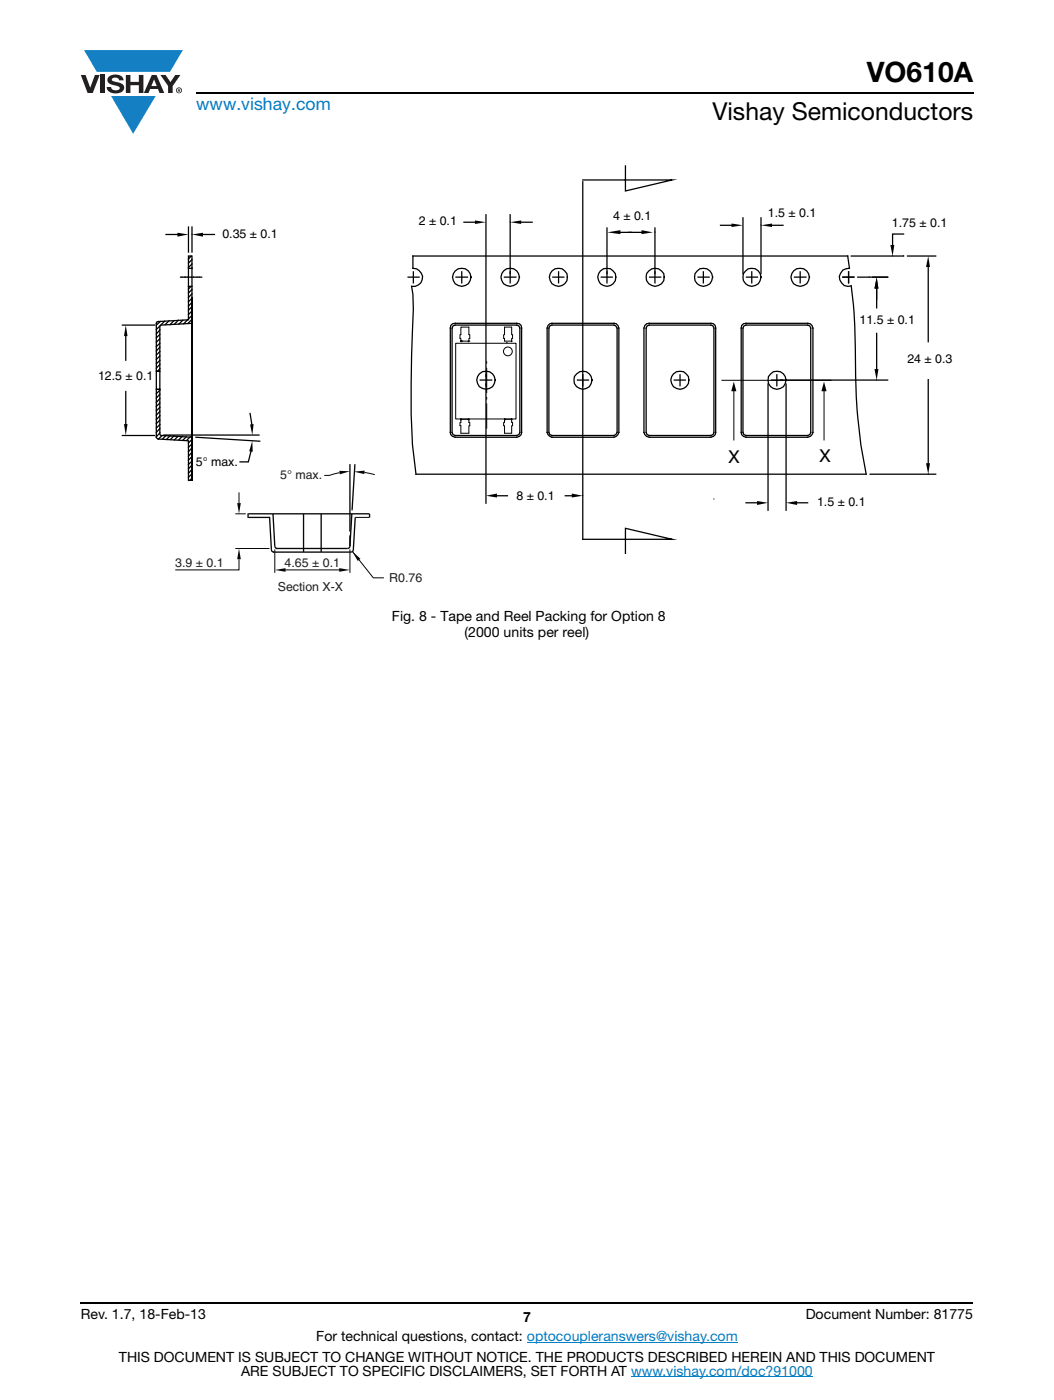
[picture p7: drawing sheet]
<svg xmlns="http://www.w3.org/2000/svg" width="210mm" height="279mm" viewBox="0 0 210 279" stroke-linecap="round" stroke-linejoin="round" font-family="sans-serif">
<g fill="#147fc3">
<path d="M16.8 10h19.7l-2.6 4.3h-1.1h-13.5z"/>
<path d="M22.2 19.2h8.9l-4.5 7.5z"/>
</g>
<g fill="#231f20">
<path d="M16.1 15h1l.9 2.5 .9-2.5h1l-1.4 3.6h-1z"/>
<path d="M20 15h.9v3.6h-.9z"/>
<path d="M21.8 15.3a2.1 2.1 0 0 1 2.7 .3l.1 .4h-.8a.79 .79 0 0 0-.7-.5 .79 .79 0 0 0-.8 .4l.2 .3 1 .2a1.08 1.08 0 0 1 1.3 1 1.08 1.08 0 0 1-1.1 1.2 1.73 1.73 0 0 1-2.4-1.2h.9a.96 .96 0 0 0 .8 .6 .96 .96 0 0 0 .9-.4 1.31 1.31 0 0 0-1.2-.6 1.03 1.03 0 0 1-1.1-.6 1.03 1.03 0 0 1 .2-1.1z"/>
<path d="M25.1 15h.9v1.3h1.7v-1.3h.9v3.6h-.9v-1.6h-1.7v1.6h-.9z"/>
<path d="M32 15h1l1 1.4 1-1.4h1l-1.6 2.2v1.4h-.9v-1.4z"/>
<path d="M30.7 15.9l.6 1.3h-1.1zM30.3 15l-1.6 3.6h.9l.4-.8h1.5l.3 .8h1l-1.6-3.6z"/>
<path d="M35.3 18a.46 .46 0 0 1 .9 0 .46 .46 0 0 1-.9 0zM35.1 18a.6 .6 0 0 0 1.2 0 .6 .6 0 0 0-1.2 0z"/>
<path d="M35.6 17.8h.2v.2h-.2zM35.5 17.7v.7h.1v-.3l.4 .3-.2-.3 .2-.2-.1-.2z"/>
</g>
<path d="M39.1 18.6h155M16.1 260h178" fill="none" stroke="#000" stroke-width=".36"/>
<path d="M105.1 267.9h42.1M125.9 274.8h36.3" fill="none" stroke="#007ec4" stroke-width=".2"/>
<path d="M19.6 33h171.1v85.4h-171.1z" fill="#fff"/>
<g fill="none" stroke="#000" stroke-width=".2">
<path d="M38.3 46.7v.1M101.8 44.3h.1M130.7 46.3v.1M151.8 44.9v.1M173.4 55.2v.1M178.1 51v.1M180.3 51v.1M90.9 68.5h12v15.1h-12zM91.9 68l.2 .1zM91.9 68.1l.2 .1zM91.9 68v.2M91.9 65.3h1.6v1.5h.2v.7h-.2v.6h-1.6v-.6h-.1v-.7h.1z"/>
<path d="M92.1 68.1h.1M93.4 68.1l.1 .1zM93.5 68.1h.1M97.1 72.2v.3M97.1 73.5v4.9M97.1 79.3v.4M100.6 65.3h1.5v1.5h.1v.7h-.1v.6h-1.5v-.6h-.1v-.7h.1zM101 68.4h.2M102.1 68v.2zM143.9 75.9h22M146.4 77.7v10.2M164.4 77.7v10.2"/>
<path d="M174.9 75.8v.1M91.9 83.7l.2 .1zM91.9 83.7l-.1 1.3h.1v1.5h1.6v-1.5h.2l-.2-1.3M91.9 83.7v.1l.2-.1-.2-.1v.2M91.9 83.7h1.6M93.4 83.7l.1 .1zM93.4 83.7l.1-.1v.2zM97.1 80.6v4.9M100.6 83.6l.2 .1-.2 .1zM100.6 83.7l.2 .1zM100.6 83.7h1.5l.1 1.3h-.1v1.5h-1.5v-1.5h-.1zM102.1 83.8v-.1v.1"/>
<path d="M102.1 83.6v.2zM116.3 98.9h.1M142.4 99.6h.1M185.2 94.5v.1"/>
</g>
<g fill="none" stroke="#000" stroke-width=".25">
<path d="M116.3 36.3v71.3h17.8l-9.3-2.2v5M124.8 33.1v5l9.3-2.2h-17.8M33.1 46.8h2.3M36 55.3h.3M36.4 55.3h.4M36.9 55.3h.1M37.1 55.3h.3M37.5 55.3h.6M37.6 51.1h.7v13.4l-6.3 .5-.1 9.1h-.7l.1-9.8 6.3-.5zM37.6 45.3v5M37.6 57.2h.7M38.1 57.2l-.5 .5"/>
<path d="M38.1 51.1l-.5 .6M38.2 55.3h.4M38.3 45.3v5M38.3 59.5l-.7 .7M38.3 58.6l-.7 .7M38.3 57.8l-.7 .7M38.3 53.5l-.7 .1M38.3 52.7l-.7 .7M38.3 51.8l-.7 .7M38.6 55.3h.7M39.4 55.3h.3M39.8 55.3h.4"/>
<path d="M40.5 46.8h2.3M81.4 55.3h2.2M82.4 51.1h86.7l.4 2.5a1.81 1.81 0 0 0-2.1 1.9 1.81 1.81 0 0 0 2.4 1.6 150.7 150.7 0 0 1 .9 18.8l.2 4.5a106.5 106.5 0 0 0 1.9 14.2h-89.8a135.4 135.4 0 0 1-.9-23.7l.4-9.2-.1-3-.3-1.5a1.82 1.82 0 0 0 2.2-1.7 1.82 1.82 0 0 0-1.9-1.9zM82.5 54.3v2.1M91 55.3h2.3M92.1 54.3v2.1M92.6 44.3h2.1M96.9 42.9v57.5M100.6 55.3h2.3M101.8 42.9v13.5M104 44.3h2.2M110.3 55.3h2.2"/>
<path d="M111.4 54.3v2.1M119.9 55.3h2.2M121.1 45.5v10.9M123.8 46.4h4.2M129.6 55.3h2.2M130.7 45.5v10.9M139.3 55.3h2.1M140.3 54.3v2.1M143.7 45h2.2M148.2 43.5v11.1M148.9 55.3h2.2M150 54.3v2.1"/>
<path d="M151.8 43.5v11.1M154 45h2.2M158.5 55.3h2.3M159.6 54.3v2.1M168.1 55.3h2.2M169.3 54.3v2.1M169.8 51.1h10.4M174.9 57.6v3.8M177.1 55.3h-6M180.2 46.7h-2.1v2.2M181 51.1h5.7M185.2 53.3v14.9"/>
<path d="M24.4 64.9h6.4M25.1 67.1v4.8M25.1 78.1v6.5M31.2 77.7h.7l.1 9.1 6.3 .5v8.6h-.7v-7.9l-6.1-.4-.3-.3zM31.2 74.1h.7v3.6h-.7zM31.9 79.5l-.7 .8M31.9 78.7l-.7 .7M31.9 77.9l-.7 .7M31.9 67.6l-.7 .7M31.9 66.7l-.7 .7M31.9 65.8l-.7 .8M31.9 68.5l-.7 .7"/>
<path d="M31.9 69.3l-.7 .8M31.9 72.7l-.7 .8M31.9 71.9l-.7 .7M31.9 71l-.7 .7M31.9 70.1l-.7 .7M31.9 73.6l-.4 .5M32 65l-.8 .8M32 64.2l-.8 .7M32.9 64.1l-.8 .8M33.7 64l-.8 .8M34.7 64l-.8 .8M35.6 63.9l-.8 .8"/>
<path d="M36.5 63.9l-.8 .8M37.4 63.8l-.8 .8M38.3 61.2l-.7 .7M38.3 60.3l-.7 .8M38.3 62.1l-.7 .7M38.3 62.9l-.7 .8M38.3 63.7l-.8 .8M89.9 65l.4-.4 .5-.1h12.3l.5 .1 .4 .4 .1 21.3-.1 .4-.4 .4-.5 .2h-12.3l-.5-.2-.4-.4zM90.4 65.1l.4-.2h12.3l.4 .2 .2 .4v20.8l-.2 .4-.4 .2h-12.3l-.4-.2-.2-.4v-20.8zM95.8 75.9h2.3M109.7 64.6l12.8-.1 .4 .1 .4 .4 .2 .5v20.8l-.6 .8-.4 .2h-12.4l-.8-.6-.2-.4v-20.8l.2-.5zM109.7 65.1l.4-.2h12.4l.3 .2 .3 .4v20.8l-.3 .4-.3 .2h-12.4l-.4-.2-.2-.4v-20.8z"/>
<path d="M115.2 75.9h2.2M129 64.6l12.8-.1 .5 .1 .4 .4 .1 21.3-.1 .4-.4 .4-.5 .2h-12.3l-.5-.2-.4-.4-.1-.4v-20.8l.1-.5zM129.1 65.1l.4-.2h12.3l.4 .2 .2 .4v20.8l-.2 .4-.4 .2h-12.3l-.4-.2-.2-.4v-20.8zM134.5 75.9h2.2M135.7 74.8v2.2M148.3 64.6l12.8-.1 .5 .1 .4 .4 .2 .5v20.8l-.6 .8-.5 .2h-12.3l-.5-.2-.4-.4v-21.2v-.5zM148.4 65.1l.4-.2h12.3l.5 .2 .1 .4v20.8l-.1 .4-.5 .2h-12.3l-.4-.2-.2-.4v-20.8zM153.2 76.6v25.2M155 74.8v2.2M156.8 76.6v25.2M174.9 66.5v7.2M177.1 75.9h-23.2"/>
<path d="M185.2 75.8v16.6M24.4 86.9h6.4M31.9 86.4l-.7 .8M31.9 85.5l-.7 .8M31.9 84.7l-.7 .7M31.9 83.8l-.7 .7M31.9 83l-.7 .8M31.9 82.1l-.7 .8M31.9 81.3l-.7 .7M31.9 80.4l-.7 .7M32.3 86.9l-.7 .7M32.7 86.8h19"/>
<path d="M33.1 86.9l-.7 .7M33.9 87l-.7 .7M34.7 87l-.7 .7M35.5 87.1l-.7 .7M36.4 87.1l-.7 .7M37.2 87.2l-.7 .7M37.9 87.2l-.7 .7M38.3 94.5l-.7 .7M38.3 93.7l-.7 .8M38.3 92.8l-.7 .8M38.3 92l-.7 .7M38.3 91.1l-.7 .7"/>
<path d="M38.3 90.2l-.7 .8M38.3 89.4l-.7 .8M38.3 88.6l-.7 .7M38.3 87.7l-.7 .7M38.3 95.4l-.4 .5M38.3 95.9v-36.6v36.6M39.1 87.3l12.7 .8M49.9 82.5l.3 2.2M50.1 90.1l-.6 2.1h-1.6M99.1 98.9h2.1M112.8 98.9h1.3M173.6 94.6h13.1"/>
<path d="M148.8 100.3h2.2M159 100.3h2.1"/>
<circle cx="92.1" cy="55.3" r="1.84"/>
<circle cx="101.8" cy="55.3" r="1.84"/>
<circle cx="111.4" cy="55.3" r="1.81"/>
<circle cx="121" cy="55.3" r="1.81"/>
<circle cx="130.7" cy="55.3" r="1.81"/>
<circle cx="140.3" cy="55.3" r="1.82"/>
<circle cx="150" cy="55.3" r="1.82"/>
<circle cx="159.6" cy="55.3" r="1.84"/>
<circle cx="96.9" cy="75.9" r="1.84"/>
<circle cx="116.3" cy="75.9" r="1.81"/>
<circle cx="135.6" cy="75.9" r="1.81"/>
<circle cx="155" cy="75.9" r="1.82"/>
</g>
<g fill="#000">
<path d="M35.4 46.4l2.2 .4-2.2 .4zM37.6 51l.1 .1-.2 .1zM38.3 46.8l2.2-.4v.8zM94.7 44l2.2 .3-2.2 .4zM101.8 44.3l2.2-.3v.7zM121.1 46.4l2.7-.5v.8zM128 45.9l2.3 .5-2.3 .3zM145.9 44.6l2.3 .4-2.3 .3zM151.8 45l2.2-.4v.7zM174.9 55.3l.3 2.3h-.8zM177.6 48.9h.8l-.3 2.2zM185.2 51.1l.3 2.2h-.8z"/>
<path d="M25.1 64.9l.3 2.2h-.7zM31.2 77.6l.1 .1-.2 .1zM174.4 73.7h.8l-.3 2.2zM24.7 84.6h.7l-.3 2.3zM37.6 95.8l.1 .1-.2 .1zM50.3 88l.1 2.2-.7-.1zM49.9 84.7l.7-.1-.3 2.2zM96.9 98.9l2.2-.4v.8zM114.1 98.5l2.2 .4-2.2 .4zM151 100l2.2 .3-2.2 .5zM156.8 100.3l2.2-.3v.8zM184.7 92.4h.8l-.3 2.2z"/>
</g>
<path d="M146.4 76.2l.5 1.9h-1zM164.4 76.2l.5 1.9h-1z" fill="#000"/>
<path d="M54.5 102.5h15.7M60.6 102.6v7.6M64.1 102.6v7.6" fill="none" stroke="#050504" stroke-width=".26"/>
<path d="M47.7 98.3v2.1M47 102.5h2M47 109.5h6.7M47.7 111.6v2.1h-12.7M70.9 103.3h2.8" fill="none" stroke="#050504" stroke-width=".2"/>
<g fill="#050504">
<path d="M47.3 100.4h.7l-.3 2.1z"/>
<path d="M47.7 109.5l.3 2.1h-.7z"/>
</g>
<path d="M69.8 92.6v13.5M70.8 92.6l-.6 9.2M47.7 109.4v.1M49.5 102.5v.1M55.3 109.5l-.3-.2-.2-.3-.3-6.4-5-.1v.8h4.3l.3 6.4 .2 .4 .3 .1M69.8 109l-.1 .3-.4 .2h-14.2M69.8 106.8v2.2M70.2 102.5v.1M70.9 103.3l-.4 6.4-.3 .4-15.7 .1M73.7 103.3v-.8l-3.5 .1-.4 6.4" fill="none" stroke="#050504" stroke-width=".26"/>
<path d="M67.7 94.3l-2 .6h-1M72.7 94.3l2.1 .4" fill="none" stroke="#050504" stroke-width=".2"/>
<g fill="#050504">
<path d="M67.7 94l2.1 .1-2 .6z"/>
<path d="M70.6 94.1l2.1-.2v.7z"/>
</g>
<path d="M70.3 110.1l4.2 5.2h2.1" fill="none" stroke="#050504" stroke-width=".2"/>
<path d="M70.3 110.1l1.6 1.4-.6 .4z" fill="#050504"/>
<circle cx="101.3" cy="70.1" r=".88" fill="none" stroke="#000" stroke-width=".2"/>
<path d="M54.8 109.6v4.7M69.8 109.6v4.7" fill="none" stroke="#050504" stroke-width=".2"/>
<g fill="#050504">
<path d="M54.8 113.7l2.2-.3v.7z"/>
<path d="M67.7 113.4l2.1 .3-2.1 .4z"/>
</g>
<path d="M56.5 113.7h11.6" fill="none" stroke="#050504" stroke-width=".2"/>
<text font-size="5.6" x="172.9" y="16.4">VO610A</text>
<text font-size="4.9" x="142.1" y="24">Vishay Semiconductors</text>
<text font-size="3.5" fill="#007ec4" x="39.1" y="21.9">www.vishay.com</text>
<g font-size="3.5">
<text x="145.3" y="92.3">X</text>
<text x="163.4" y="92.3">X</text>
</g>
<g font-size="2.8">
<text x="78.2" y="124">Fig. 8 - Tape and Reel Packing for Option 8</text>
<text x="92.7" y="127.2">(2000 units per reel)</text>
<text x="16.1" y="263.3">Rev. 1.7, 18-Feb-13</text>
<text x="104.3" y="263.8">7</text>
<text x="160.7" y="263.3">Document Number: 81775</text>
<text x="63.1" y="267.7">For technical questions, contact: optocoupleranswers@vishay.com</text>
<text x="23.7" y="271.7">THIS DOCUMENT IS SUBJECT TO CHANGE WITHOUT NOTICE. THE PRODUCTS DESCRIBED HEREIN AND THIS DOCUMENT</text>
<text x="48.1" y="274.6">ARE SUBJECT TO SPECIFIC DISCLAIMERS, SET FORTH AT www.vishay.com/doc?91000</text>
</g>
<g font-size="2.5">
<text x="44.4" y="47.5">0.35 ± 0.1</text>
<text x="83.5" y="45">2 ± 0.1</text>
<text x="122.3" y="44">4 ± 0.1</text>
<text x="153.2" y="43.4">1.5 ± 0.1</text>
<text x="177.9" y="45.3">1.75 ± 0.1</text>
<text x="171.5" y="64.7">11.5 ± 0.1</text>
<text x="19.6" y="75.8">12.5 ± 0.1</text>
<text x="181" y="72.5">24 ± 0.3</text>
<text x="39.1" y="92.9">5° max.</text>
<text x="103" y="99.8">8 ± 0.1</text>
<text x="163" y="101">1.5 ± 0.1</text>
</g>
<g font-size="2.5" fill="#211e1e">
<text x="55.9" y="95.7">5° max.</text>
<text x="35" y="113.1">3.9 ± 0.1</text>
<text x="56.8" y="113.1">4.65 ± 0.1</text>
<text x="55.4" y="117.9">Section X-X</text>
<text x="77.7" y="116.1">R0.76</text>
</g>
</svg>
